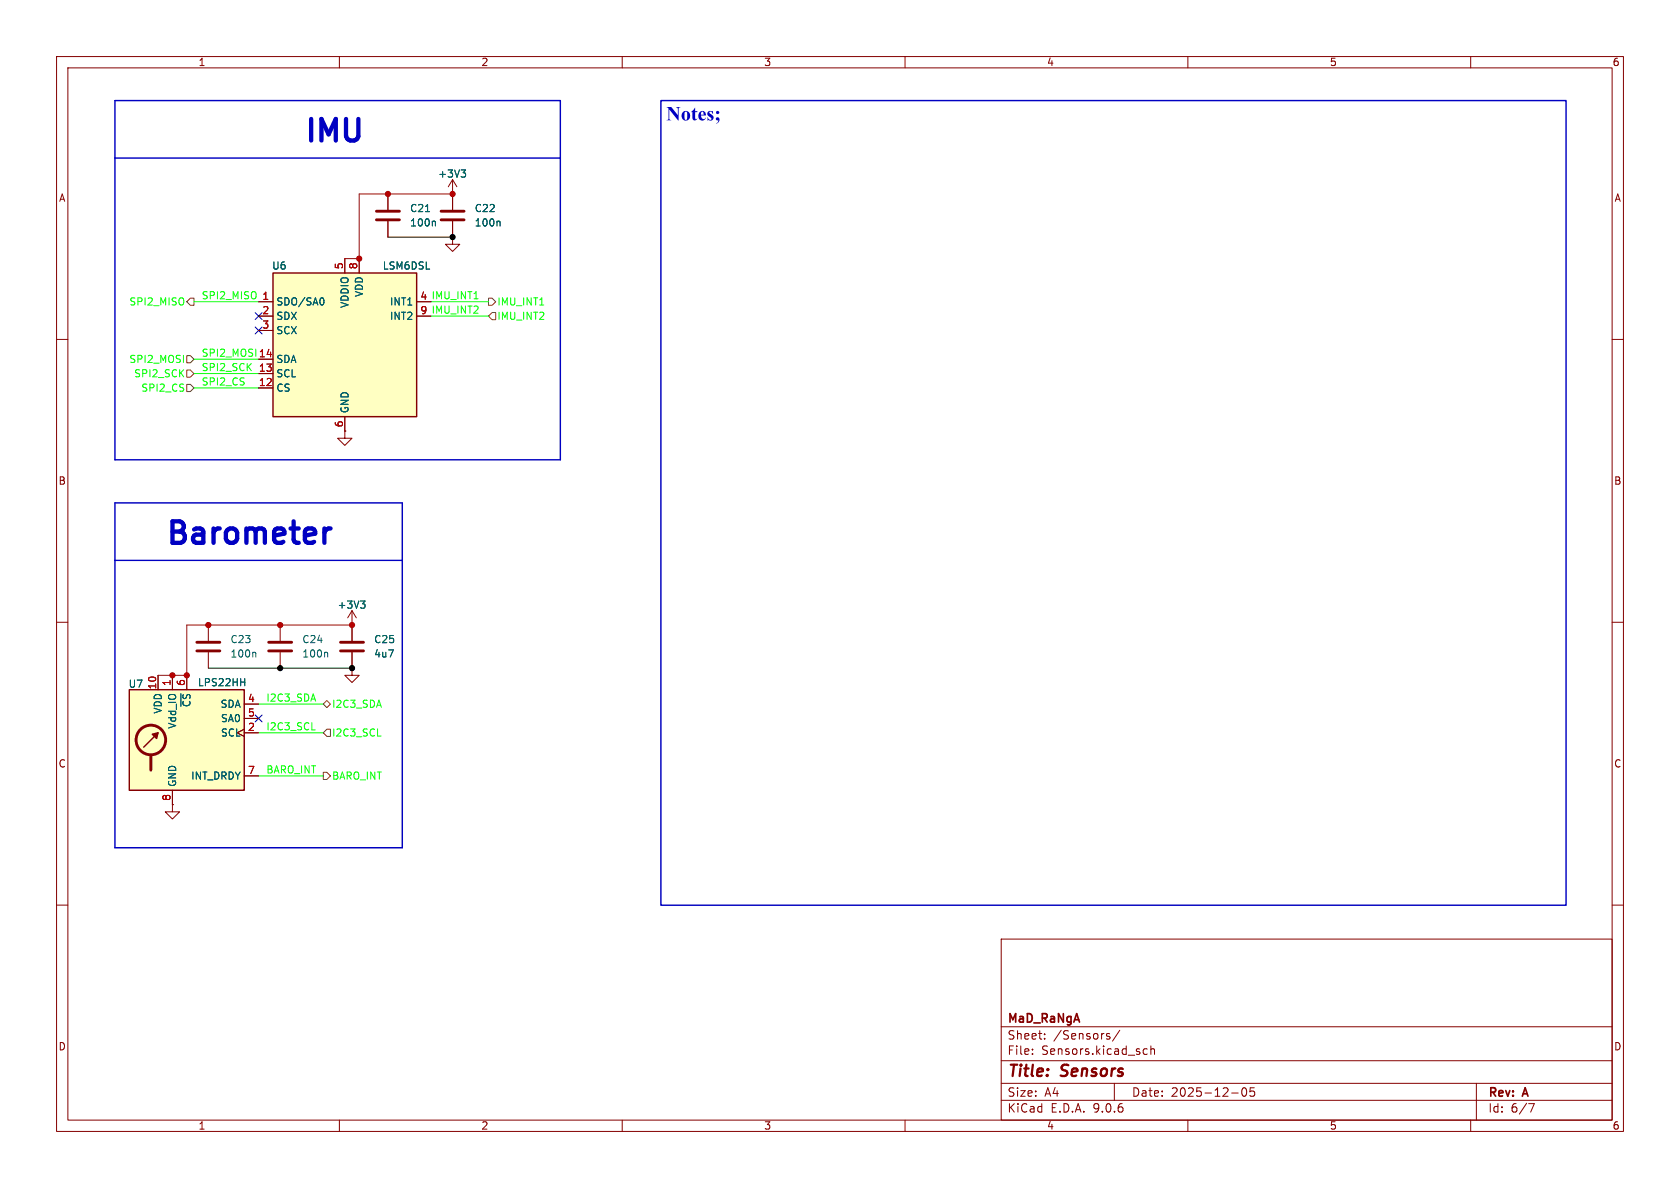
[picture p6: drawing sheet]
<svg xmlns="http://www.w3.org/2000/svg" width="297mm" height="210mm" viewBox="0 0 297 210" stroke-linecap="round" stroke-linejoin="round" font-family="sans-serif">
<g fill="none" stroke="#840000" stroke-width=".18">
<path d="M10 10h277v190h-277zM12 12h273v186h-273zM60 10v2M110 10v2M160 10v2M210 10v2M260 10v2M10 60h2M285 60h2M10 110h2M285 110h2M10 160h2"/>
<path d="M177 166h108v32h-108zM285 160h2M60 198v2M110 198v2M160 198v2M177 194.5h108M177 191.5h108M177 187.5h108M177 181.5h108M182.5 186.3v.1M182.5 185.5v.1M184.7 183.6v.1"/>
<path d="M184.7 182.8v.1M195.8 183.2l.4 .1v.2l-.2 .2h-.3M195.8 182.7l.4 .1M197 191.5v3M198 182.1l-1.3 2M202.2 186.3l.2 .1 .4-.1M202.8 185.5l-.4-.1-.2 .1M203.5 185.5l.2-.1 .3 .1 .1 .9M203.5 184.9v1.5M210 198v2M217.7 193.2h1.2M219.7 192.4l.2-.1a.81 .81 0 0 1 .6 .6 .81 .81 0 0 1-.3 .8l-.2 .1a.81 .81 0 0 1-.3-1.4z"/>
<path d="M221.7 192.3h-.7v.7l.2-.1h.5l.1 .3-.1 .5-.2 .1-.5-.1M260 198v2M261 191.5v6.5M270.2 195.1h1l-.6 1.5"/>
</g>
<path d="M116.8 17.8h160.1v142.2h-160.1z" fill="#fff"/>
<path d="M61 76.2v1.3h1.2l-1.2 1.2-1.3-1.2h1.3M61 76.2h.1M36.8 110.5v2.8M36.8 115.3v2.8M62.2 110.5h.1M62.2 108l-.7 1.2M62.2 108l.8 1.2M62.2 108v5.3M62.2 115.3v2.8" fill="none" stroke="#840000" stroke-width=".18"/>
<path d="M45 115.3l.2 .2v.6M63.7 106.2h.8l-.4 .5M64.3 106.7l.2 .3v.3l-.2 .2" fill="none" stroke="#006464" stroke-width=".18"/>
<path d="M34.8 113.5h4.1M34.8 115.1h4.1M60.2 113.5h4.1M60.2 115.1h4.1" fill="none" stroke="#840000" stroke-width=".51"/>
<path d="M48.3 48.3h25.4v25.4h-25.4z" fill="#ffffc2"/>
<path d="M48.3 48.3h25.4v25.4h-25.4z" fill="none" stroke="#840000" stroke-width=".25"/>
<g fill="none" stroke="#840000" stroke-width=".18">
<path d="M80 34.3h.1M80 31.8l-.8 1.2M80 31.8l.8 1.2M80 31.8v2.5M45.7 53.3h2.6M45.7 55.9h2.6M45.7 58.4h2.6M61 45.7v2.6M63.5 45.7v2.6M73.7 55.9h2.5M45.7 63.5h2.6M45.7 66h2.6"/>
<path d="M45.7 68.6h2.6M61 73.7v2.5M49.5 110.5v2.8M49.5 115.3v2.8"/>
</g>
<path d="M81.5 30h.8l-.4 .5M82.1 30.5l.2 .3v.3l-.2 .2M57 52.6a.79 .79 0 0 1 0 1.3M57.7 115.3l.2 .2v.6" fill="none" stroke="#006464" stroke-width=".18"/>
<path d="M47.5 113.5h4.1M47.5 115.1h4.1" fill="none" stroke="#840000" stroke-width=".51"/>
<path d="M22.9 121.9h20.3v17.8h-20.3z" fill="#ffffc2"/>
<path d="M22.9 121.9h20.3v17.8h-20.3zM27.9 129.5l-2.5 2.6" fill="none" stroke="#840000" stroke-width=".25"/>
<g fill="none" stroke="#840000" stroke-width=".51">
<path d="M66.5 37.3h4.1M66.5 38.9h4.1M78 37.3h4M78 38.9h4M26.7 133.6v2.5"/>
<circle cx="26.7" cy="130.8" r="2.62"/>
</g>
<path d="M26.9 129.8l1-.3-.2 1.1z" fill="#840000" stroke="#840000" stroke-width=".25"/>
<g fill="none" stroke="#840000" stroke-width=".18">
<path d="M68.6 34.3v2.8M68.6 39.1v2.8M80 34.3h.1M80 34.3v2.8M80 39.1v2.8M45.7 53.3h2.6M45.7 55.9h2.6M45.7 58.4h2.6M61 45.7v2.6M63.5 45.7v2.6M73.7 55.9h2.5M80 41.9v1.3h1.3l-1.3 1.3-1.3-1.3h1.3"/>
<path d="M80 41.9h.1M45.7 63.5h2.6M45.7 66h2.6M45.7 68.6h2.6M61 76.2h.1M61 73.7v2.5M27.9 119.4v2.5M30.5 119.4v2.5M33 119.4v2.5M62.2 118.1v1.3h1.3l-1.3 1.3-1.2-1.3h1.2M62.2 118.1h.1M62.2 110.5h.1"/>
<path d="M62.2 110.5v2.8M62.2 115.3v2.8M30.5 139.7v2.5M43.2 128.9l-1.3 .6 1.3 .7M43.2 124.5h2.5M43.2 127h2.5M43.2 129.5h2.5M43.2 137.2h2.5M30.5 142.2v1.3h1.2l-1.2 1.3-1.3-1.3h1.3M30.5 142.2h.1"/>
</g>
<path d="M75.2 37.4h.7M76.8 39.1l.2 .2v.6M81.5 30h.8l-.4 .5M82.1 30.5l.2 .3v.3l-.2 .2M88.2 39.1l.2 .2v.6M57 52.6a.79 .79 0 0 1 0 1.3M43.3 120v1.2M63.7 106.2h.8l-.4 .5M64.3 106.7l.2 .3v.3l-.2 .2M42.5 120.6h.8" fill="none" stroke="#006464" stroke-width=".18"/>
<path d="M33.7 52.7h.6v1.3h-.6l-.7-.7zM86.4 52.7h.6l.6 .6-.6 .7h-.6zM87 55.2h.6v1.3h-.6l-.6-.6zM33 65.4h.7l.6 .6-.6 .7h-.7zM33 62.9h.7l.6 .6-.6 .6h-.7zM33 67.9h.7l.6 .7-.6 .6h-.7zM57.1 136.5h.7l.6 .7-.6 .6h-.7zM57.1 124.5l.7-.7 .6 .7-.6 .6zM57.8 128.9h.6v1.3h-.6l-.7-.7z" fill="none" stroke="#725600" stroke-width=".18"/>
<path d="M34.3 53.3h11.4M76.2 53.3h10.2M76.2 55.9h10.2M34.3 66h11.4M34.3 63.5h11.4M34.3 68.6h11.4M45.7 124.5h11.4M45.7 129.5h11.4M45.7 137.2h11.4M55.1 129h.6M66.8 130.1h.6" fill="none" stroke="#0f0" stroke-width=".18"/>
<path d="M20.3 17.8h78.8v63.5h-78.8zM116.8 17.8h160.1v142.2h-160.1zM20.3 27.9h78.8M20.3 88.9h50.8v61h-50.8zM20.3 99.1h50.8" fill="none" stroke="#0000c2" stroke-width=".25"/>
<path d="M80 34.3h-16.5v11.4h-2.5M62.2 110.5h-29.2v8.9h-5.1" fill="none" stroke="#c20000" stroke-width=".18"/>
<path d="M68.6 41.9h11.4M36.8 118.1h25.4" fill="none" stroke="#000" stroke-width=".18"/>
<path d="M45.1 57.8l1.2 1.2M45.1 55.3l1.2 1.2M46.3 57.8l-1.2 1.2M46.3 55.3l-1.2 1.2M45.1 126.4l1.2 1.2M46.3 126.4l-1.2 1.2" fill="none" stroke="#000084" stroke-width=".18"/>
<path d="M57.3 93.4v2.6M58.4 93.4a.97 .97 0 0 0-1.1 .7" fill="none" stroke="#0000c2" stroke-width=".76"/>
<g fill="#c20000" stroke="#c20000" stroke-width=".18">
<circle cx="62.2" cy="110.5" r=".46"/>
<circle cx="49.5" cy="110.5" r=".46"/>
<circle cx="30.5" cy="119.4" r=".46"/>
<circle cx="33" cy="119.4" r=".46"/>
<circle cx="36.8" cy="110.5" r=".46"/>
<circle cx="80" cy="34.3" r=".46"/>
<circle cx="63.5" cy="45.7" r=".46"/>
<circle cx="68.6" cy="34.3" r=".46"/>
</g>
<g fill="#000" stroke="#000" stroke-width=".18">
<circle cx="80" cy="41.9" r=".46"/>
<circle cx="49.5" cy="118.1" r=".46"/>
<circle cx="62.2" cy="118.1" r=".46"/>
</g>
<g font-size="5.3" fill="#0000c2">
<text x="53.3" y="26.2">IMU</text>
<text x="28.8" y="97.3">Barometer</text>
</g>
<text font-size="3.5" fill="#0000c2" x="117.8" y="22.7">Notes;</text>
<g font-size="2.8" fill="#840000">
<text x="178" y="190.9">Title:</text>
<text x="187.7" y="190.9">Sensors</text>
</g>
<g font-size="2.1" fill="#840000">
<text x="178" y="184">Sheet:</text>
<text x="178" y="181.2">MaD_RaNgA</text>
<text x="186.2" y="184">/Sensors/</text>
<text x="178" y="186.7">File:</text>
<text x="184.1" y="186.7">Sensors.kicad_sch</text>
<text x="178" y="196.9">KiCad</text>
<text x="178" y="194.1">Size:</text>
<text x="184.7" y="194.1">A4</text>
<text x="185.7" y="196.9">E.D.A.</text>
<text x="193.3" y="196.9">9.0.6</text>
<text x="200" y="194.1">Date:</text>
<text x="207" y="194.1">2025-12-05</text>
<text x="263" y="194.3">Rev:</text>
<text x="263" y="196.9">Id:</text>
<text x="267.1" y="196.9">6/7</text>
<text x="269.4" y="194.3">A</text>
</g>
<g font-size="1.8" fill="#840000">
<text x="35" y="11.9">1</text>
<text x="85" y="11.9">2</text>
<text x="135" y="11.9">3</text>
<text x="185" y="11.9">4</text>
<text x="235" y="11.9">5</text>
<text x="285" y="11.9">6</text>
<text x="10.3" y="35.9">A</text>
<text x="285.3" y="35.9">A</text>
<text x="74.2" y="53.1">4 IMU_INT1</text>
<text x="10.3" y="85.9">B</text>
<text x="285.3" y="85.9">B</text>
<text x="10.3" y="135.9">C</text>
<text x="285.3" y="135.9">C</text>
<text x="10.3" y="185.9">D</text>
<text x="285.3" y="185.9">D</text>
<text x="35" y="199.9">1</text>
<text x="85" y="199.9">2</text>
<text x="135" y="199.9">3</text>
<text x="185" y="199.9">4</text>
<text x="235" y="199.9">5</text>
<text x="285" y="199.9">6</text>
</g>
<g font-size="1.8" fill="#006464">
<text x="77.4" y="31.6">+3V3</text>
<text x="72.4" y="40.2">100n</text>
<text x="72.4" y="37.7">C21</text>
<text x="83.8" y="40.2">100n</text>
<text x="83.8" y="37.7">C22</text>
<text x="48" y="47.9">U6</text>
<text x="67.6" y="47.9">LSM6DSL</text>
<text x="64.4" y="52.6" transform="rotate(-90 64.4 52.6)">VDD</text>
<text x="48.8" y="54.2">SDO/SA0</text>
<text x="48.8" y="56.7">SDX</text>
<text x="48.8" y="59.3">SCX</text>
<text x="61.8" y="54.5" transform="rotate(-90 61.8 54.5)">VDDIO</text>
<text x="68.8" y="54.2">INT1</text>
<text x="68.8" y="56.7">INT2</text>
<text x="48.8" y="64.4">SDA</text>
<text x="48.8" y="66.9">SCL</text>
<text x="48.8" y="69.4">CS</text>
<text x="61.8" y="73.2" transform="rotate(-90 61.8 73.2)">GND</text>
<text x="59.6" y="107.8">+3V3</text>
<text x="40.6" y="113.9">C23</text>
<text x="53.3" y="113.9">C24</text>
<text x="66" y="113.9">C25</text>
<text x="40.6" y="116.4">100n</text>
<text x="53.3" y="116.4">100n</text>
<text x="66" y="116.4">4u7</text>
<text x="22.6" y="121.8">U7</text>
<text x="33.9" y="125.1" transform="rotate(-90 33.9 125.1)">~{CS}</text>
<text x="34.9" y="121.5">LPS22HH</text>
<text x="38.9" y="125.3">SDA</text>
<text x="28.8" y="126.3" transform="rotate(-90 28.8 126.3)">VDD</text>
<text x="31.3" y="128.9" transform="rotate(-90 31.3 128.9)">Vdd_IO</text>
<text x="39" y="127.9">SA0</text>
<text x="39" y="130.4">SCL</text>
<text x="31.3" y="139.2" transform="rotate(-90 31.3 139.2)">GND</text>
<text x="33.7" y="138">INT_DRDY</text>
</g>
<g font-size="1.8" fill="#a90000">
<text x="60.7" y="47.7" transform="rotate(-90 60.7 47.7)">5</text>
<text x="63.2" y="47.7" transform="rotate(-90 63.2 47.7)">8</text>
<text x="46.3" y="53.1">1</text>
<text x="74.2" y="53.1">4</text>
<text x="46.3" y="55.6">2</text>
<text x="46.3" y="58.2">3</text>
<text x="74.2" y="55.6">9</text>
<text x="45.7" y="65.8">13</text>
<text x="45.7" y="63.2">14</text>
<text x="45.7" y="68.3">12</text>
<text x="60.7" y="75.6" transform="rotate(-90 60.7 75.6)">6</text>
<text x="27.7" y="122" transform="rotate(-90 27.7 122)">10</text>
<text x="30.2" y="121.4" transform="rotate(-90 30.2 121.4)">1</text>
<text x="32.8" y="121.4" transform="rotate(-90 32.8 121.4)">6</text>
<text x="43.7" y="124.2">4</text>
<text x="43.7" y="126.7">5</text>
<text x="43.7" y="129.3">2</text>
<text x="43.7" y="136.9">7</text>
<text x="30.2" y="141.7" transform="rotate(-90 30.2 141.7)">8</text>
</g>
<g font-size="1.8" fill="#0f0">
<text x="35.6" y="53">SPI2_MISO</text>
<text x="22.8" y="54.2">SPI2_MISO</text>
<text x="74.2" y="55.6">9 IMU_INT2</text>
<text x="87.8" y="54.2">IMU_INT1</text>
<text x="87.8" y="56.7">IMU_INT2</text>
<text x="22.8" y="64.4">SPI2_MOSI</text>
<text x="35.6" y="63.2">SPI2_MOSI 14</text>
<text x="35.6" y="65.7">SPI2_SCK</text>
<text x="23.6" y="66.9">SPI2_SCK</text>
<text x="24.9" y="69.4">SPI2_CS</text>
<text x="35.6" y="68.2">SPI2_CS</text>
<text x="47" y="124.1">I2C3_SDA</text>
<text x="58.6" y="125.3">I2C3_SDA</text>
<text x="47" y="129.2">I2C3_SCL</text>
<text x="58.6" y="130.4">I2C3_SCL</text>
<text x="47" y="136.8">BARO_INT</text>
<text x="58.6" y="138">BARO_INT</text>
</g>
</svg>
